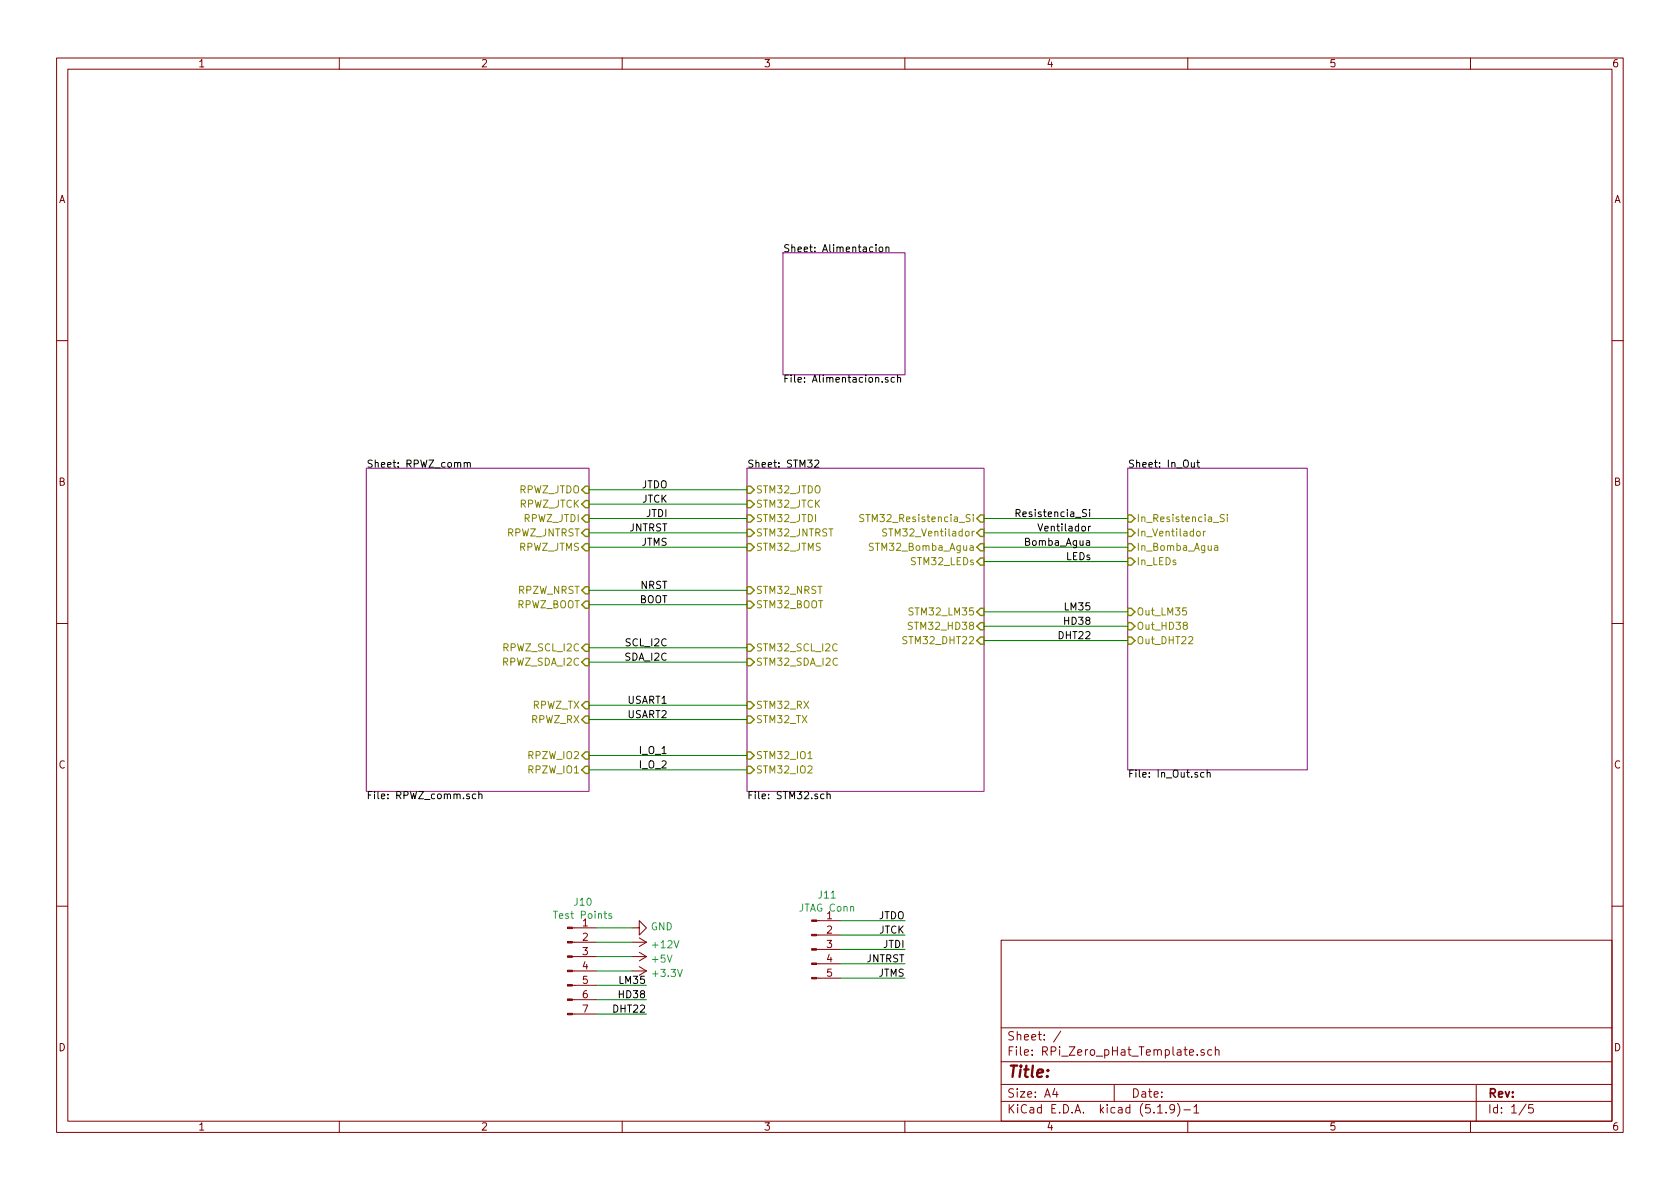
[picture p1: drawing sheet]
EESchema Schematic File Version 4
EELAYER 30 0
EELAYER END
$Descr A4 11693 8268
encoding utf-8
Sheet 1 5
Title ""
Date ""
Rev ""
Comp ""
Comment1 ""
Comment2 ""
Comment3 ""
Comment4 ""
$EndDescr
$Sheet
S 5450 1750 850  850 
U 607B7D6E
F0 "Alimentacion" 50
F1 "Alimentacion.sch" 50
$EndSheet
$Sheet
S 2550 3250 1550 2250
U 60805E76
F0 "RPWZ_comm" 50
F1 "RPWZ_comm.sch" 50
F2 "RPWZ_JTDO" I R 4100 3400 50 
F3 "RPWZ_JTCK" I R 4100 3500 50 
F4 "RPWZ_JTDI" I R 4100 3600 50 
F5 "RPWZ_JNTRST" I R 4100 3700 50 
F6 "RPWZ_JTMS" I R 4100 3800 50 
F7 "RPWZ_SCL_I2C" I R 4100 4500 50 
F8 "RPWZ_SDA_I2C" I R 4100 4600 50 
F9 "RPWZ_TX" I R 4100 4900 50 
F10 "RPWZ_RX" I R 4100 5000 50 
F11 "RPZW_NRST" I R 4100 4100 50 
F12 "RPWZ_BOOT" I R 4100 4200 50 
F13 "RPZW_IO2" I R 4100 5250 50 
F14 "RPZW_IO1" I R 4100 5350 50 
$EndSheet
Text Label 4650 3400 2    50   ~ 0
JTDO
Text Label 4650 3700 2    50   ~ 0
JNTRST
Text Label 4650 3800 2    50   ~ 0
JTMS
Text Label 4650 3500 2    50   ~ 0
JTCK
Text Label 4650 3600 2    50   ~ 0
JTDI
Text Label 4650 4500 2    50   ~ 0
SCL_I2C
Text Label 4650 4600 2    50   ~ 0
SDA_I2C
$Sheet
S 7850 3250 1250 2100
U 6081C49D
F0 "In_Out" 50
F1 "In_Out.sch" 50
F2 "Out_LM35" I L 7850 4250 50 
F3 "Out_DHT22" I L 7850 4450 50 
F4 "Out_HD38" I L 7850 4350 50 
F5 "In_Resistencia_Si" I L 7850 3600 50 
F6 "In_Ventilador" I L 7850 3700 50 
F7 "In_Bomba_Agua" I L 7850 3800 50 
F8 "In_LEDs" I L 7850 3900 50 
$EndSheet
Text Label 4650 4100 2    50   ~ 0
NRST
Text Label 4650 4200 2    50   ~ 0
BOOT
$Sheet
S 5200 3250 1650 2250
U 60760232
F0 "STM32" 50
F1 "STM32.sch" 50
F2 "STM32_NRST" I L 5200 4100 50 
F3 "STM32_BOOT" I L 5200 4200 50 
F4 "STM32_JTDO" I L 5200 3400 50 
F5 "STM32_SCL_I2C" I L 5200 4500 50 
F6 "STM32_SDA_I2C" I L 5200 4600 50 
F7 "STM32_Resistencia_Si" I R 6850 3600 50 
F8 "STM32_Ventilador" I R 6850 3700 50 
F9 "STM32_Bomba_Agua" I R 6850 3800 50 
F10 "STM32_LEDs" I R 6850 3900 50 
F11 "STM32_LM35" I R 6850 4250 50 
F12 "STM32_HD38" I R 6850 4350 50 
F13 "STM32_DHT22" I R 6850 4450 50 
F14 "STM32_TX" I L 5200 5000 50 
F15 "STM32_RX" I L 5200 4900 50 
F16 "STM32_JTMS" I L 5200 3800 50 
F17 "STM32_JTCK" I L 5200 3500 50 
F18 "STM32_JTDI" I L 5200 3600 50 
F19 "STM32_JNTRST" I L 5200 3700 50 
F20 "STM32_IO1" I L 5200 5250 50 
F21 "STM32_IO2" I L 5200 5350 50 
$EndSheet
Wire Wire Line
	4100 3400 5200 3400
Wire Wire Line
	4100 3500 5200 3500
Wire Wire Line
	5200 3600 4100 3600
Wire Wire Line
	4100 3700 5200 3700
Wire Wire Line
	5200 3800 4100 3800
Wire Wire Line
	4100 4100 5200 4100
Wire Wire Line
	5200 4200 4100 4200
Wire Wire Line
	4100 4500 5200 4500
Wire Wire Line
	5200 4600 4100 4600
Wire Wire Line
	4100 4900 5200 4900
Wire Wire Line
	5200 5000 4100 5000
Text Label 4650 4900 2    50   ~ 0
USART1
Text Label 4650 5000 2    50   ~ 0
USART2
Wire Wire Line
	7850 3600 6850 3600
Wire Wire Line
	6850 3700 7850 3700
Wire Wire Line
	7850 3800 6850 3800
Wire Wire Line
	6850 3900 7850 3900
Wire Wire Line
	7850 4250 6850 4250
Wire Wire Line
	6850 4350 7850 4350
Wire Wire Line
	7850 4450 6850 4450
Text Label 7600 3600 2    50   ~ 0
Resistencia_Si
Text Label 7600 3700 2    50   ~ 0
Ventilador
Text Label 7600 3800 2    50   ~ 0
Bomba_Agua
Text Label 7600 3900 2    50   ~ 0
LEDs
Text Label 7600 4250 2    50   ~ 0
LM35
Text Label 7600 4350 2    50   ~ 0
HD38
Text Label 7600 4450 2    50   ~ 0
DHT22
Wire Wire Line
	4100 5250 5200 5250
Wire Wire Line
	5200 5350 4100 5350
Text Label 4650 5250 2    50   ~ 0
I_O_1
Text Label 4650 5350 2    50   ~ 0
I_O_2
$Comp
L power:+12V #PWR0155
U 1 1
P 4400 6550
F 0 "#PWR0155" H 4400 6400 50  0001 C CNN
F 1 "+12V" V 4415 6678 50  0000 L CNN
F 2 "" H 4400 6550 50  0001 C CNN
F 3 "" H 4400 6550 50  0001 C CNN
	1    4400 6550
	0    1    1    0   
$EndComp
Wire Wire Line
	4400 6550 4150 6550
$Comp
L power:+5V #PWR0156
U 1 1
P 4400 6650
F 0 "#PWR0156" H 4400 6500 50  0001 C CNN
F 1 "+5V" V 4415 6778 50  0000 L CNN
F 2 "" H 4400 6650 50  0001 C CNN
F 3 "" H 4400 6650 50  0001 C CNN
	1    4400 6650
	0    1    1    0   
$EndComp
Wire Wire Line
	4400 6650 4150 6650
Wire Wire Line
	4400 6750 4150 6750
Text Label 4500 6850 2    50   ~ 0
LM35
$Comp
L power:+3.3V #r0101
U 1 1
P 4400 6750
F 0 "#r0101" H 4400 6600 50  0001 C CNN
F 1 "+3.3V" V 4415 6878 50  0000 L CNN
F 2 "" H 4400 6750 50  0001 C CNN
F 3 "" H 4400 6750 50  0001 C CNN
	1    4400 6750
	0    1    1    0   
$EndComp
Wire Wire Line
	4150 6850 4500 6850
Wire Wire Line
	4150 6950 4500 6950
Wire Wire Line
	4150 7050 4500 7050
Text Label 4500 6950 2    50   ~ 0
HD38
Text Label 4500 7050 2    50   ~ 0
DHT22
$Comp
L Connector:Conn_01x07_Male J10
U 1 1
P 3950 6750
F 0 "J10" H 4058 7231 50  0000 C CNN
F 1 "Test Points" H 4058 7140 50  0000 C CNN
F 2 "Connector_PinHeader_2.54mm:PinHeader_1x07_P2.54mm_Vertical" H 3950 6750 50  0001 C CNN
F 3 "~" H 3950 6750 50  0001 C CNN
	1    3950 6750
	1    0    0    -1  
$EndComp
$Comp
L power:GND #PWR0157
U 1 1
P 4400 6450
F 0 "#PWR0157" H 4400 6200 50  0001 C CNN
F 1 "GND" V 4405 6322 50  0000 R CNN
F 2 "" H 4400 6450 50  0001 C CNN
F 3 "" H 4400 6450 50  0001 C CNN
	1    4400 6450
	0    -1   -1   0   
$EndComp
Wire Wire Line
	4400 6450 4150 6450
$Comp
L Connector:Conn_01x05_Male J11
U 1 1
P 5650 6600
F 0 "J11" H 5758 6981 50  0000 C CNN
F 1 "JTAG Conn" H 5758 6890 50  0000 C CNN
F 2 "Connector_PinHeader_2.54mm:PinHeader_1x05_P2.54mm_Vertical" H 5650 6600 50  0001 C CNN
F 3 "~" H 5650 6600 50  0001 C CNN
	1    5650 6600
	1    0    0    -1  
$EndComp
Wire Wire Line
	5850 6400 6300 6400
Text Label 6300 6400 2    50   ~ 0
JTDO
Wire Wire Line
	5850 6500 6300 6500
Wire Wire Line
	5850 6600 6300 6600
Wire Wire Line
	5850 6700 6300 6700
Wire Wire Line
	5850 6800 6300 6800
Text Label 6300 6500 2    50   ~ 0
JTCK
Text Label 6300 6600 2    50   ~ 0
JTDI
Text Label 6300 6700 2    50   ~ 0
JNTRST
Text Label 6300 6800 2    50   ~ 0
JTMS
$EndSCHEMATC
